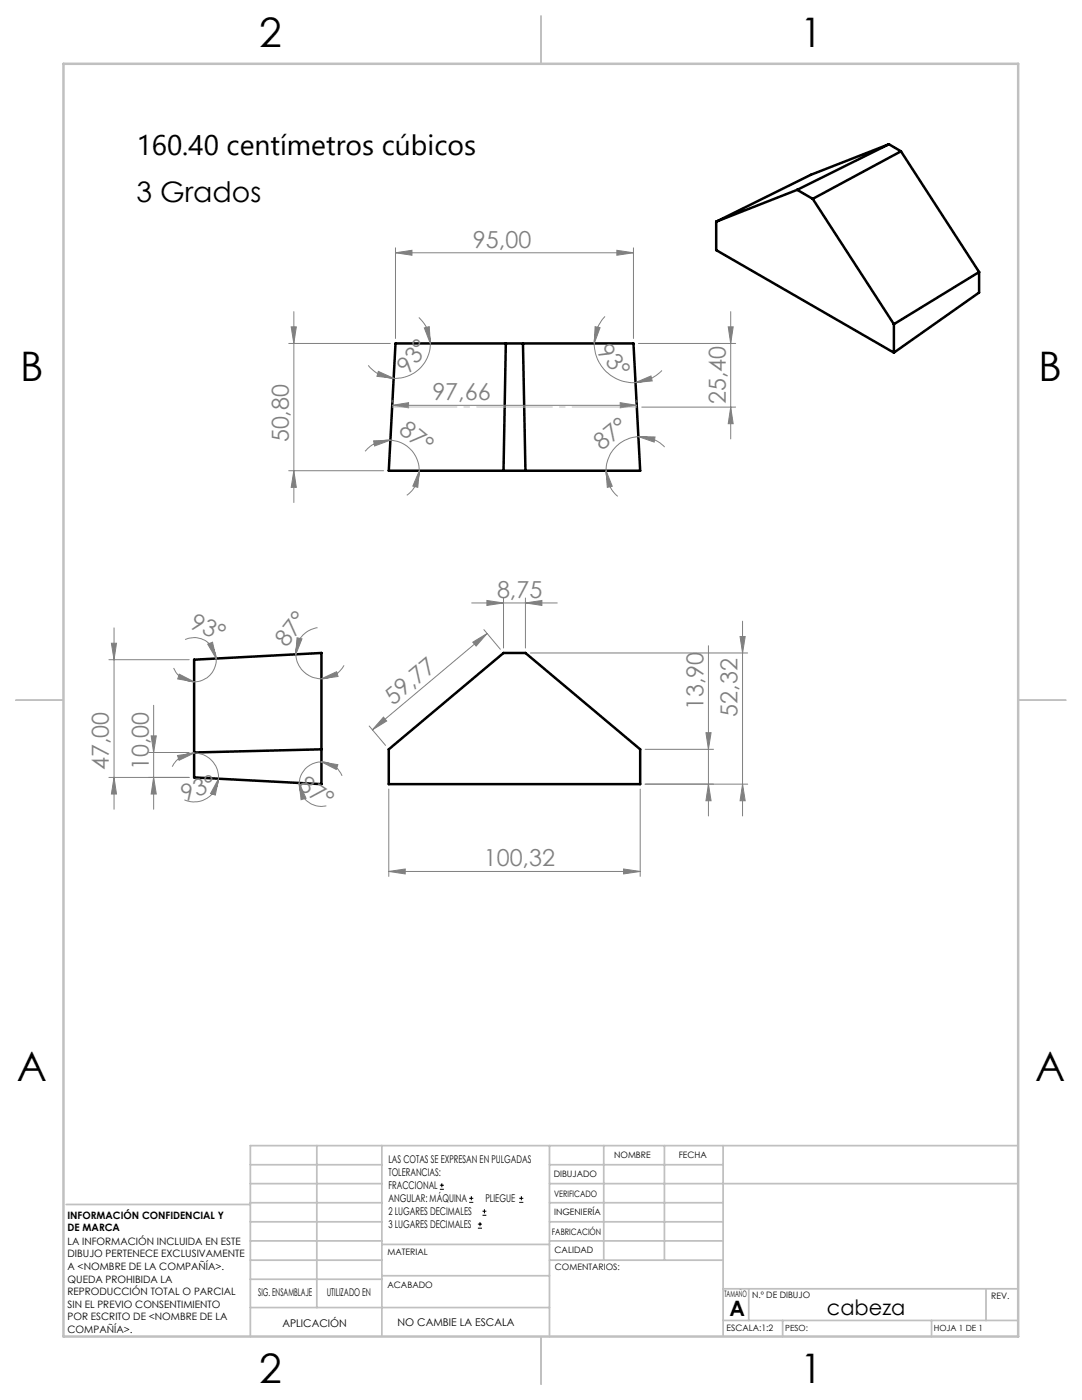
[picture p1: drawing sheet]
<svg xmlns="http://www.w3.org/2000/svg" width="216mm" height="279mm" viewBox="0 0 216 279" stroke-linecap="round" stroke-linejoin="round" font-family="sans-serif">
<g fill="none" stroke="#000" stroke-width=".5">
<path d="M159.1 37.9l-16.2 6.3M159.1 37.9l3.1 1.8M162.2 39.7l16.2 25M177.4 28.8l-18.3 9.1M177.4 28.8l2.4 1.4M177.4 28.8l-15.6 6.1-18.9 9.3M179.8 30.2l-17.6 9.5M179.8 30.2l15.6 24.1M142.9 44.2v5.7l35.5 20.5M195.4 54.3l-17 10.4M195.4 54.3v4.1l-17 12M78.9 68.5h47.5l1.3 25.4h-50.1z"/>
<path d="M100.9 68.5l-.4 25.4M104.4 68.5l.4 25.4M178.4 64.7v5.7M38.7 131.7l25.4-1.4v26.2l-25.4-1.3zM64.1 149.5l-25.4 .7M77.6 149.5l22.9-19.2h4.3l22.9 19.2v7h-50.1z"/>
</g>
<g fill="none" stroke="#000" stroke-width=".2">
<path d="M87.8 237.3h.8M87.8 236.5h.8M88.2 236.1v.9M93.6 240h.8M93.6 239.1h.8M94.1 238.7v.8M103.6 240h.8M103.6 239.1h.8M104 238.7v.8M95.4 245.1h.8M95.4 244.3h.8M95.8 243.9v.8"/>
<path d="M96.3 242.5h.7M96.3 241.7h.7M96.7 241.3v.8"/>
</g>
<g fill="none" stroke="#808080" stroke-width=".2">
<path d="M78.9 50.4l3.3-.4v.9zM78.9 49.5v18.1M78.9 50.4h47.5M123.1 50l3.3 .4-3.3 .5zM126.4 49.5v18.1M57.6 68.5h20.3M58.1 65.2h1l-.5 3.3zM58.6 62.2v38.1M73.5 72.9a7 7 0 0 0 5 2.6M75.5 74.1l3 1.4-3.3-.4zM78.2 79.9v.4M83.6 63.4a7 7 0 0 1 2.3 5.1"/>
<path d="M84.7 65.4l1-.2 .2 3.3zM85.9 68.5a6.9 6.9 0 0 1-7.4 7M118.6 68.5a7.8 7.8 0 0 0 8.2 7.8M118.7 65.2l1 .2-1.1 3.1zM120.7 63.1l-.3 .4a8 8 0 0 0-1.8 5M126.8 76.3l3.1-1.3 .2 1zM127.1 79.9v.4M127.4 68.5h19.4M132.1 73.9a7.8 7.8 0 0 1-5.3 2.4M145.3 65.2h1l-.5 3.3zM145.8 62.2v25.4M57.6 93.9h19"/>
<path d="M58.6 93.9l.5 3.4h-1zM74.5 88l3.4-.2-3.1 1.2zM77.9 87.8a6.2 6.2 0 0 1 5.8 6.1M77.9 87.8a6.3 6.3 0 0 0-5.1 2.3M78.2 80.9l3.3-.5v1zM78.2 80.9h48.9M83.7 93.9l-.3 3.4-1-.3zM83.7 93.9a6.1 6.1 0 0 1-2.5 4.9M120.9 93.9l1.3 3.1-1 .3zM120.9 93.9a6.7 6.7 0 0 0 2.4 5.2M123.8 80.4l3.3 .5-3.3 .5zM127.4 87.1l3.3 .1-.2 1z"/>
<path d="M127.4 87.1a6.8 6.8 0 0 0-6.5 6.8M127.4 87.1a7 7 0 0 1 5.2 2.1M128.1 81.2h18.7M145.8 81.2l.5 3.4h-1zM97.2 119.8l3.3 .5-3.3 .5zM100.5 119.3v10M104.8 119.3v10M21.7 131.7h16M22.2 128.4h1l-.4 3.3zM22.8 125.3v36.2M34.6 133.3a4.4 4.4 0 0 0 4.1 2.8M35.8 134.5l2.9 1.6-3.2-.6z"/>
<path d="M36.9 127.6a4.4 4.4 0 0 1 6.2 3.8M41.5 128.6l.9-.4 .7 3.2zM43.1 131.4a4.4 4.4 0 0 1-4.4 4.7M59 130.6a5.1 5.1 0 0 0 5.1 4.9M59.3 127.3l1 .2-1.3 3.1zM63.4 125.3a5.1 5.1 0 0 0-4.4 5.3M64.1 135.5l3.1-1.4 .3 .9zM68.7 132.8a5.2 5.2 0 0 1-4.6 2.7M94.1 120.3h17.1M94.3 128.2l2.9-1.8-2.2 2.5zM96.6 125.7l3.2 3.9M97.2 126.4l-22.9 19.3"/>
<path d="M104.8 120.3l3.3-.5v1zM105.8 130.3h43.4M141.4 128.9v33.9M147.7 127h1l-.5 3.3zM148.2 124v38.8M21.7 155.2h16M22.8 155.2l.4 3.3h-1zM29.7 150.2h8M30.2 146.9h1l-.5 3.3zM30.7 155.2l.5 3.3h-1zM30.7 140.8v20.7M35.4 150.8l3.3-.5-3 1.4z"/>
<path d="M38.7 150.3a4.9 4.9 0 0 1 4.9 5.1M38.7 150.3a5 5 0 0 0-4.3 2.7M43.6 155.4l-.6 3.3-1-.3zM43.6 155.4a4.9 4.9 0 0 1-6.8 4.2M59.7 156.2l1.4 3.1-1 .3zM59.7 156.2a4.5 4.5 0 0 0 5.4 4.6M64.1 152l3.3 .6-.3 1zM64.1 152a4.5 4.5 0 0 0-4.4 4.2M64.1 152a4.4 4.4 0 0 1 4.2 2.8M73.7 144.9l3.2 3.9M76.5 143.1l.7 .8-2.9 1.8zM77.6 157.5v17.4"/>
<path d="M127.7 157.5v17.4M128.7 149.5h13.7M140.9 146.2h1l-.5 3.3zM141.4 156.5l.5 3.3h-1zM148.2 156.5l.5 3.3h-1zM149.2 156.5h-20.5M77.6 173.9l3.3-.5v1zM77.6 173.9h50.1M124.4 173.4l3.3 .5-3.3 .5z"/>
</g>
<path d="M127.1 81.2h-48.8" fill="none" stroke="#c0c0c0" stroke-width=".2" stroke-dasharray="15.2 1.3 1.3 1.3" stroke-dashoffset="2.3" stroke-linecap="butt"/>
<path d="M108 3.2v9.5M3.1 139.7h9.6M203.2 139.7h9.5M108 266.7v9.6" fill="none" stroke="#c0c0c0" stroke-width=".25"/>
<g fill="none" stroke="#c0c0c0" stroke-width=".35">
<path d="M50 232.4h26.2M50 236.2h26.2M63.2 228.6v32.3M76.2 228.6v38.1M109.6 228.6v38.1M109.6 232.4h34.7M109.6 236.2h93.6M120.5 228.6v22.9M132.6 228.6v22.9M144.3 228.6v38.1M203.2 228.6h-153.2v38.1M13.2 240.4h36.8"/>
<path d="M50 243.8h26.2M50 251.5h26.2M50 240h26.2M50 247.7h26.2M50 255.3h26.2M76.2 254.6h33.4M76.2 248.4h33.4M109.6 243.8h34.7M109.6 251.5h34.7M109.6 240h34.7M109.6 247.7h34.7M144.3 257.2h58.9"/>
<path d="M149.4 257.2v6.3M196.7 257.2v6.3M50 260.9h59.6M144.3 263.5h58.9M156.2 263.5v3.2M185.9 263.5v3.2"/>
</g>
<path d="M12.7 12.7h190.5v254h-190.5z" fill="none" stroke="#c0c0c0" stroke-width=".5"/>
<g fill="#808080">
<path d="M83.7 93.9l-.3 3.4-1-.3zM74.5 88l3.4-.2-3.1 1.2z"/>
<path d="M35.8 134.5l2.9 1.6-3.2-.6zM41.5 128.6l.9-.4 .7 3.2z"/>
<path d="M77.6 173.9l3.3-.5v1zM124.4 173.4l3.3 .5-3.3 .5zM97.2 119.8l3.3 .5-3.3 .5zM104.8 120.3l3.3-.5v1zM78.9 50.4l3.3-.4v.9zM123.1 50l3.3 .4-3.3 .5z"/>
<path d="M43.6 155.4l-.6 3.3-1-.3zM35.4 150.8l3.3-.5-3 1.4z"/>
<path d="M127.4 87.1l3.3 .1-.2 1zM120.9 93.9l1.3 3.1-1 .3z"/>
<path d="M94.3 128.2l2.9-1.8-2.2 2.5zM76.5 143.1l.7 .8-2.9 1.8z"/>
<path d="M59.3 127.3l1 .2-1.3 3.1zM64.1 135.5l3.1-1.4 .3 .9z"/>
<path d="M75.5 74.1l3 1.4-3.3-.4zM84.7 65.4l1-.2 .2 3.3z"/>
<path d="M141.4 156.5l.5 3.3h-1zM140.9 146.2h1l-.5 3.3z"/>
<path d="M22.8 155.2l.4 3.3h-1zM22.2 128.4h1l-.4 3.3z"/>
<path d="M147.7 127h1l-.5 3.3zM148.2 156.5l.5 3.3h-1zM30.2 146.9h1l-.5 3.3zM30.7 155.2l.5 3.3h-1zM58.1 65.2h1l-.5 3.3zM58.6 93.9l.5 3.4h-1z"/>
<path d="M118.7 65.2l1 .2-1.1 3.1zM126.8 76.3l3.1-1.3 .2 1z"/>
<path d="M64.1 152l3.3 .6-.3 1zM59.7 156.2l1.4 3.1-1 .3z"/>
<path d="M123.8 80.4l3.3 .5-3.3 .5zM78.2 80.9l3.3-.5v1z"/>
<path d="M145.3 65.2h1l-.5 3.3zM145.8 81.2l.5 3.4h-1z"/>
</g>
<g font-size="8.1">
<text x="51.7" y="9.3">2</text>
<text x="159.7" y="9.3">1</text>
<text x="4" y="76">B</text>
<text x="207.2" y="76">B</text>
<text x="3.3" y="215.7">A</text>
<text x="206.5" y="215.7">A</text>
<text x="51.7" y="276">2</text>
<text x="159.7" y="276">1</text>
</g>
<g font-size="5.6">
<text x="27.2" y="31">160.40 centímetros cúbicos</text>
<text x="27.2" y="40.4">3 Grados</text>
</g>
<g font-size="4.7" fill="#808080">
<text x="94.4" y="49.4">95,00</text>
<text x="118.9" y="70.2" transform="rotate(50 118.9 70.2)">93°</text>
<text x="81.5" y="74.9" transform="rotate(-53 81.5 74.9)">93°</text>
<text x="86.3" y="79.9">97,66</text>
<text x="144.8" y="80.6" transform="rotate(-90 144.8 80.6)">25,40</text>
<text x="57.6" y="88.3" transform="rotate(-90 57.6 88.3)">50,80</text>
<text x="79.4" y="86.2" transform="rotate(39 79.4 86.2)">87°</text>
<text x="120.1" y="90.1" transform="rotate(-39 120.1 90.1)">87°</text>
<text x="99.2" y="119.3">8,75</text>
<text x="37.7" y="125.3" transform="rotate(23 37.7 125.3)">93°</text>
<text x="57.1" y="129.3" transform="rotate(-52 57.1 129.3)">87°</text>
<text x="78.4" y="140.9" transform="rotate(-40 78.4 140.9)">59,77</text>
<text x="140.4" y="141.8" transform="rotate(-90 140.4 141.8)">13,90</text>
<text x="147.2" y="143" transform="rotate(-90 147.2 143)">52,32</text>
<text x="21.7" y="153.7" transform="rotate(-90 21.7 153.7)">47,00</text>
<text x="29.7" y="153.7" transform="rotate(-90 29.7 153.7)">10,00</text>
<text x="36.8" y="160" transform="rotate(-21 36.8 160)">93°</text>
<text x="59.3" y="157.3" transform="rotate(34 59.3 157.3)">87°</text>
<text x="96.5" y="172.9">100,32</text>
</g>
<g font-size="4.2">
<text x="145.6" y="262.7">A</text>
<text x="165" y="262.4">cabeza</text>
</g>
<g font-size="2.1">
<text x="77.5" y="232.2">LAS COTAS SE EXPRESAN EN PULGADAS</text>
<text x="77.5" y="234.7">TOLERANCIAS:</text>
<text x="77.5" y="237.3">FRACCIONAL</text>
<text x="77.5" y="239.9">ANGULAR: MÁQUINA</text>
<text x="96.9" y="239.9">PLIEGUE</text>
<text x="77.5" y="242.5">2 LUGARES DECIMALES</text>
<text x="77.5" y="245.1">3 LUGARES DECIMALES</text>
<text x="51.5" y="258.7">SIG. ENSAMBLAJE</text>
<text x="65.2" y="258.6">UTILIZADO EN</text>
<text x="56.3" y="264.8">APLICACIÓN</text>
<text x="79.3" y="264.6">NO CAMBIE LA ESCALA</text>
</g>
<g font-size="2">
<text x="13.5" y="243.2">INFORMACIÓN CONFIDENCIAL Y</text>
<text x="13.5" y="245.8">DE MARCA</text>
<text x="13.5" y="248.4">LA INFORMACIÓN INCLUIDA EN ESTE</text>
<text x="13.5" y="250.9">DIBUJO PERTENECE EXCLUSIVAMENTE</text>
<text x="13.5" y="253.4">A &lt;NOMBRE DE LA COMPAÑÍA&gt;.</text>
<text x="13.5" y="256">QUEDA PROHIBIDA LA</text>
<text x="13.5" y="258.5">REPRODUCCIÓN TOTAL O PARCIAL</text>
<text x="13.5" y="261">SIN EL PREVIO CONSENTIMIENTO</text>
<text x="13.5" y="263.5">POR ESCRITO DE &lt;NOMBRE DE LA</text>
<text x="13.5" y="266">COMPAÑÍA&gt;.</text>
</g>
<g font-size="1.8">
<text x="122.5" y="231.1">NOMBRE</text>
<text x="135.4" y="231.1">FECHA</text>
<text x="110.5" y="234.8">DIBUJADO</text>
<text x="110.5" y="238.9">VERIFICADO</text>
<text x="110.6" y="242.5">INGENIERÍA</text>
<text x="77.3" y="250.5">MATERIAL</text>
<text x="110.1" y="246.4">FABRICACIÓN</text>
<text x="110.7" y="250">CALIDAD</text>
<text x="77.3" y="257">ACABADO</text>
<text x="110.7" y="253.5">COMENTARIOS:</text>
<text x="144.5" y="258.9">TAMAÑO</text>
<text x="150.1" y="259.1">N.º DE DIBUJO</text>
<text x="197.8" y="259.2">REV.</text>
<text x="145" y="265.7">ESCALA:1:2</text>
</g>
<g font-size="1.7">
<text x="156.7" y="265.7">PESO:</text>
<text x="186.3" y="265.7">HOJA 1 DE 1</text>
</g>
</svg>
